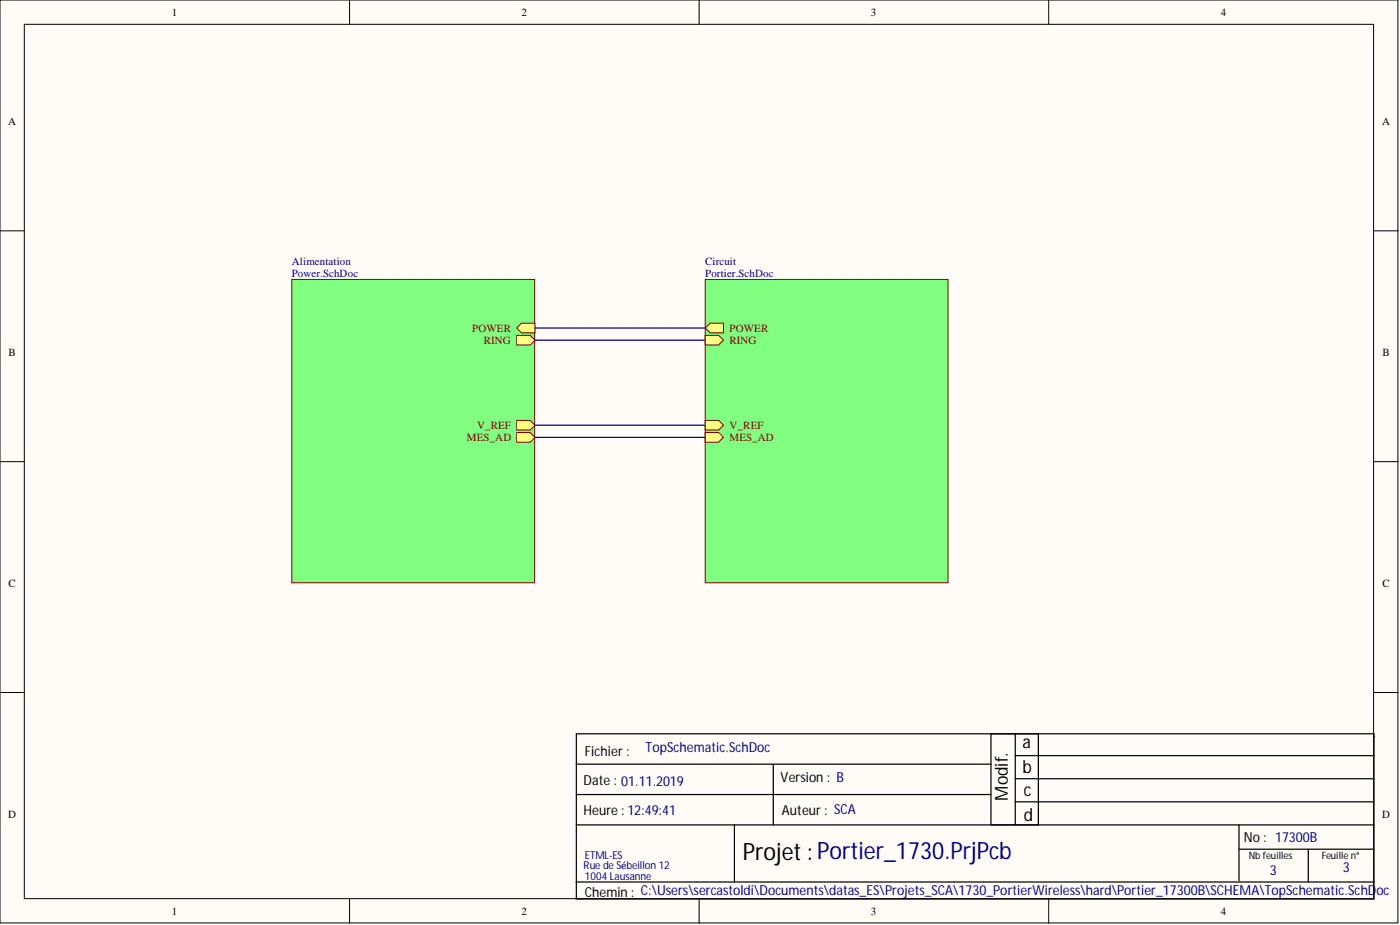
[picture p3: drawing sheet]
<svg xmlns="http://www.w3.org/2000/svg" width="292mm" height="193mm" viewBox="0 0 292 193" stroke-linecap="round" stroke-linejoin="round" font-family="sans-serif">
<g fill="#fffcf8" stroke="#000" stroke-width=".21">
<path d="M0 0h291.7v192.5h-291.7z"/>
<path d="M5.1 5.1h281.5v182.4h-281.5z"/>
</g>
<path d="M72.9 0v5.1M145.9 0v5.1M218.8 0v5.1M0 48.2h5.1M286.7 48.2h5M0 96.3h5.1M286.7 96.3h5M0 144.5h5.1M286.7 144.5h5M72.9 187.5v5.1M145.9 187.5v5.1M218.8 187.5v5.1" fill="none" stroke="#000" stroke-width=".21"/>
<g fill="none" stroke="#000" stroke-width=".25">
<path d="M120.2 153.1h166.5v30.9h-166.5zM120.2 159.4h86.6M161.3 159.4v12.7M206.8 153.1h9.8v19h-9.8zM211.8 153.1v19M211.8 157.6h74.9M120.2 172.1h166.5M120.2 165.8h86.6M153.2 172.1v11.9M211.8 162.5h74.9M211.8 167.3h74.9M258.5 172.1v11.6"/>
<path d="M258.5 177.2h28.2M273 177.2v6.8M120.2 184v3.5h166.5v-3.5"/>
</g>
<path d="M60.9 58.3h50.6v63.3h-50.6z" fill="#80ff80" stroke="#800000" stroke-width=".21"/>
<path d="M107.8 70h2.8l1 1-1 1h-2.8z" fill-rule="evenodd" fill="#ffff80"/>
<path d="M107.8 70h2.8l1 1-1 1h-2.8z" fill="none" stroke="#800000" stroke-width=".21"/>
<path d="M107.8 68.4l1-1h2.8v2h-2.8z" fill-rule="evenodd" fill="#ffff80"/>
<path d="M107.8 68.4l1-1h2.8v2h-2.8z" fill="none" stroke="#800000" stroke-width=".21"/>
<path d="M107.8 87.7h2.8l1 1-1 1h-2.8z" fill-rule="evenodd" fill="#ffff80"/>
<path d="M107.8 87.7h2.8l1 1-1 1h-2.8z" fill="none" stroke="#800000" stroke-width=".21"/>
<path d="M107.8 90.2h2.8l1 1-1 1.1h-2.8z" fill-rule="evenodd" fill="#ffff80"/>
<path d="M107.8 90.2h2.8l1 1-1 1.1h-2.8z" fill="none" stroke="#800000" stroke-width=".21"/>
<path d="M147.1 58.3h50.7v63.3h-50.7z" fill="#80ff80" stroke="#800000" stroke-width=".21"/>
<path d="M147.1 90.2h2.8l1 1-1 1.1h-2.8z" fill-rule="evenodd" fill="#ffff80"/>
<path d="M147.1 90.2h2.8l1 1-1 1.1h-2.8z" fill="none" stroke="#800000" stroke-width=".21"/>
<path d="M147.1 87.7h2.8l1 1-1 1h-2.8z" fill-rule="evenodd" fill="#ffff80"/>
<path d="M147.1 87.7h2.8l1 1-1 1h-2.8z" fill="none" stroke="#800000" stroke-width=".21"/>
<path d="M147.1 70h2.8l1 1-1 1h-2.8z" fill-rule="evenodd" fill="#ffff80"/>
<path d="M147.1 70h2.8l1 1-1 1h-2.8z" fill="none" stroke="#800000" stroke-width=".21"/>
<path d="M147.1 68.4l1.1-1h2.7v2h-2.7z" fill-rule="evenodd" fill="#ffff80"/>
<path d="M147.1 68.4l1.1-1h2.7v2h-2.7z" fill="none" stroke="#800000" stroke-width=".21"/>
<path d="M111.6 68.4h35.5M111.6 71h35.5M111.6 88.7h35.5M111.6 91.2h35.5" fill="none" stroke="#000080" stroke-width=".25"/>
<text font-size="5" x="155" y="179.4">Projet :Portier_1730.PrjPcb</text>
<g font-size="3.7">
<text x="213.4" y="156.1">a</text>
<text x="213.4" y="161.2">b</text>
<text x="210.3" y="167" transform="rotate(-90 210.3 167)">Modif.</text>
<text x="213.6" y="166">c</text>
<text x="213.6" y="171.3">d</text>
</g>
<g font-size="2.9">
<text x="122" y="157.6">Fichier :</text>
<text x="121.8" y="163.7">Date : 01.11.2019</text>
<text x="162.9" y="163.2">Version : B</text>
<text x="121.8" y="170.1">Heure : 12:49:41</text>
<text x="163.1" y="170.1">Auteur : SCA</text>
<text x="259.5" y="175.6">No : 17300B</text>
<text x="122" y="187">Chemin : C:\Users\sercastoldi\Documents\datas_ES\Projets_SCA\1730_PortierWireless\hard\Portier_17300B\SCHEMA\TopSchematic.SchDoc</text>
</g>
<g font-size="2.9" fill="#000080">
<text x="134.7" y="156.9">TopSchematic.SchDoc</text>
<text x="264.9" y="182.5">3</text>
<text x="280.2" y="182">3</text>
</g>
<g font-size="2.3">
<text x="35.9" y="3.3">1</text>
<text x="108.8" y="3.3">2</text>
<text x="181.7" y="3.3">3</text>
<text x="254.7" y="3.3">4</text>
<text x="1.7" y="26.1">A</text>
<text x="288.4" y="26.1">A</text>
<text x="1.8" y="74.3">B</text>
<text x="288.4" y="74.3">B</text>
<text x="1.8" y="122.4">C</text>
<text x="288.4" y="122.4">C</text>
<text x="1.7" y="170.6">D</text>
<text x="288.4" y="170.6">D</text>
<text x="35.9" y="190.8">1</text>
<text x="108.8" y="190.8">2</text>
<text x="181.7" y="190.8">3</text>
<text x="254.7" y="190.8">4</text>
</g>
<g font-size="2.3" fill="#000080">
<text x="60.9" y="55.3">Alimentation</text>
<text x="60.9" y="57.8">Power.SchDoc</text>
<text x="147.1" y="55.3">Circuit</text>
<text x="147.1" y="57.8">Portier.SchDoc</text>
<text x="122" y="179.1">ETML-ES</text>
<text x="121.8" y="181.4">Rue de Sébeillon 12</text>
<text x="122" y="183.7">1004 Lausanne</text>
</g>
<g font-size="2.3" fill="#800000">
<text x="98.5" y="69.2">POWER</text>
<text x="101" y="71.7">RING</text>
<text x="152.2" y="71.7">RING</text>
<text x="152.2" y="69.2">POWER</text>
<text x="99.5" y="89.5">V_REF</text>
<text x="152.2" y="89.5">V_REF</text>
<text x="97.4" y="92">MES_AD</text>
<text x="152.2" y="92">MES_AD</text>
</g>
<g font-size="2.1">
<text x="260.5" y="179.1">Nb feuilles</text>
<text x="275.8" y="179.1">Feuille n°</text>
</g>
</svg>
